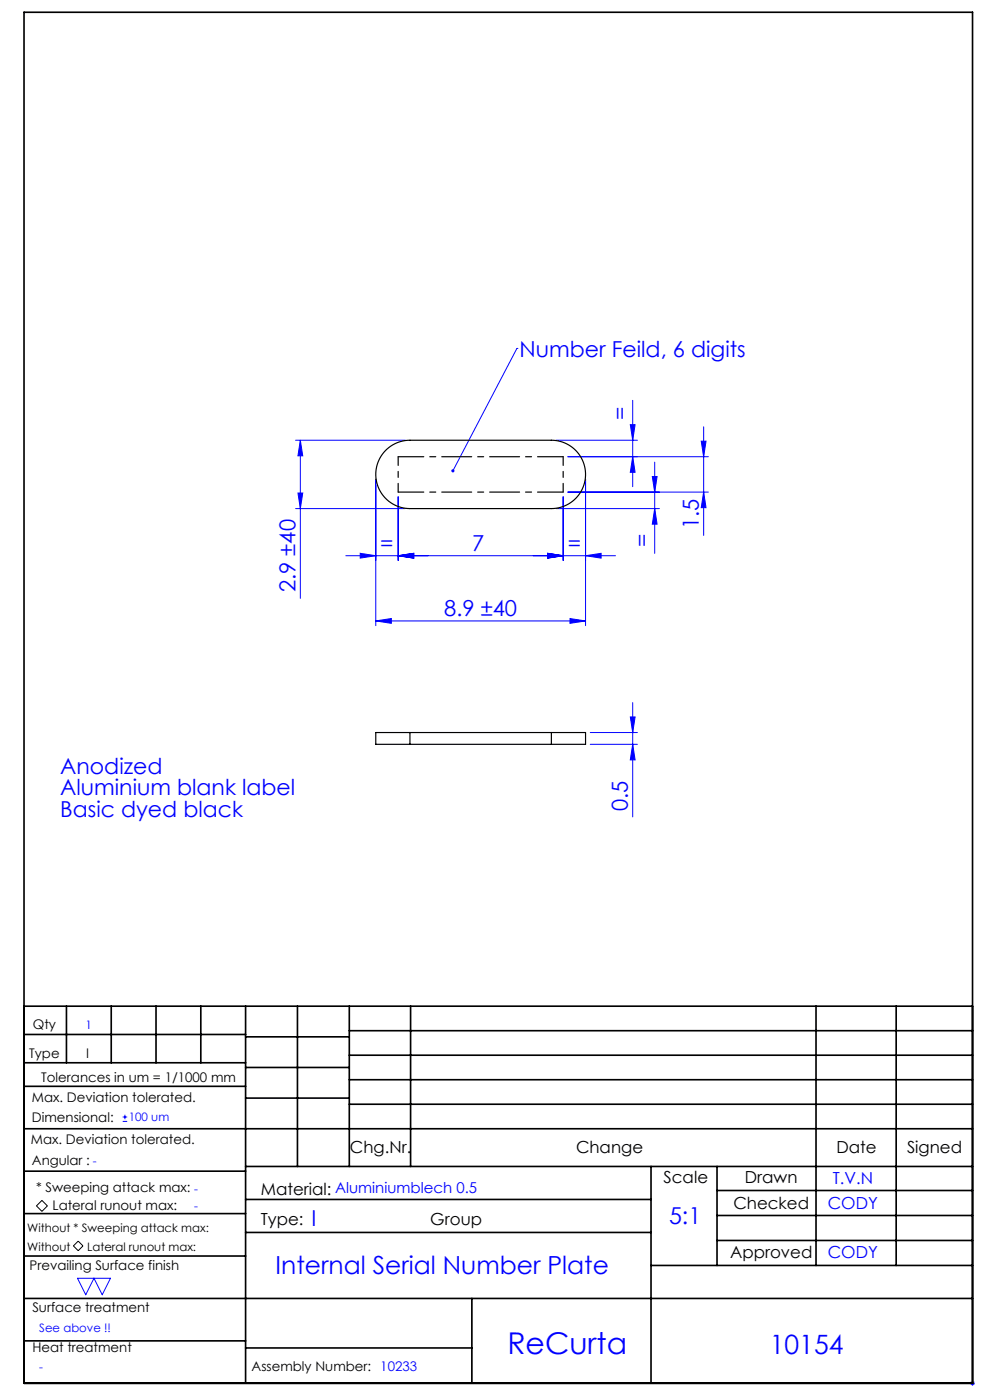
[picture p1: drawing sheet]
<svg xmlns="http://www.w3.org/2000/svg" width="210mm" height="297mm" viewBox="0 0 210 297" stroke-linecap="round" stroke-linejoin="round" font-family="sans-serif">
<g fill="none" stroke="#00f" stroke-width=".21">
<path d="M109.6 73.9h.1M109.6 73.9l-13.5 26M62.7 93.4h23.3M63.7 93.4v33.5M63.7 93.4l.5 3.3h-1zM118 93.4h17.2M120.5 96.9h29.8M133.7 90.1h1l-.5 3.3zM134.2 84.9v18.3M134.2 96.9l.5 3.3h-1zM138.9 98v19.4M148.7 93.6h1.1l-.5 3.3z"/>
<path d="M149.3 90.5v23.1M62.7 107.9h23.3M63.2 104.6h1l-.5 3.3zM73.4 117.9h57.2M76.4 117.4l3.3 .5-3.3 .5zM79.7 101.6v31.1M84.5 117.9l3.3-.5v1zM84.5 105.4v13.5M116.2 117.4l3.3 .5-3.3 .5zM118 107.9h21.9M119.5 105.4v13.5M120.5 104.4h29.8"/>
<path d="M124.2 117.9l3.3-.5v1zM124.2 101.6v31.1M138.4 101.1h1l-.5 3.3zM138.9 107.9l.5 3.3h-1zM149.3 104.4l.5 3.3h-1.1zM79.7 131.7l3.3-.5v1zM79.7 131.7h44.5M120.9 131.2l3.3 .5-3.3 .5zM125.2 155.4h10M125.2 157.9h10M133.7 152.1h1l-.5 3.3zM134.2 149.1v24.2"/>
<path d="M134.2 157.9l.5 3.3h-1zM26 237.9h1M26 237h1M26.5 236.5v.9M16.4 271.2h7l-1.7 3.5-1.8-3.5-1.7 3.5zM205.8 293.5h1M205.9 293.1l.7 .7M206.3 293v1M206.6 293.1l-.7 .7"/>
</g>
<path d="M8.9 254.7l1.2 1.1-1.2 1.2-1.2-1.2zM15.6 264.3l1-1 1 1-1 1z" fill="none" stroke="#000" stroke-width=".21"/>
<g fill="none" stroke="#000" stroke-width=".35">
<path d="M5.1 2.6h201.2v290.9h-201.2zM5.1 213.5h201.2M5.1 219.5h47M14.1 213.5v12M23.6 213.5v12M33.1 213.5v12M42.6 213.5v12M52.1 213.5v80M52.1 220h22M63.1 213.5v34M74.1 218.7h132.2M74.1 213.5v34"/>
<path d="M87.1 213.5v34M173.1 213.5v55M190.1 213.5v55M5.1 239.5h201.2M5.1 230.5h47M5.1 225.5h47M52.1 226.5h22M52.1 233h22M74.1 223.9h132.2M74.1 229.1h132.2M74.1 234.3h132.2M5.1 257.5h47"/>
<path d="M5.1 248.5h47M52.1 247.5h154.2M52.1 254.5h86M138.1 247.5v46M152.1 247.5v21M152.1 252.6h54.2M152.1 257.9h54.2M5.1 275.5h201.2M5.1 266.5h47M52.1 261.5h86M100.1 275.5v18M138.1 268.5h68.2"/>
<path d="M152.1 263.2h54.2M5.1 284.5h47M52.1 286h48"/>
</g>
<g fill="#00f">
<path d="M95.8 99.7a.34 .34 0 0 1 .5-.1 .34 .34 0 0 1 .1 .5 .34 .34 0 0 1-.5 .1l.2-.3-.2 .3-.2-.3z"/>
<path d="M84.5 117.9l3.3-.5v1zM116.2 117.4l3.3 .5-3.3 .5zM79.7 131.7l3.3-.5v1zM120.9 131.2l3.3 .5-3.3 .5zM76.4 117.4l3.3 .5-3.3 .5zM84.5 117.9l3.3-.5v1zM116.2 117.4l3.3 .5-3.3 .5zM124.2 117.9l3.3-.5v1z"/>
<path d="M134.2 96.9l.5 3.3h-1zM133.7 90.1h1l-.5 3.3z"/>
<path d="M63.7 93.4l.5 3.3h-1zM63.2 104.6h1l-.5 3.3zM148.7 93.6h1.1l-.5 3.3zM149.3 104.4l.5 3.3h-1.1zM138.4 101.1h1l-.5 3.3zM138.9 107.9l.5 3.3h-1zM133.7 152.1h1l-.5 3.3zM134.2 157.9l.5 3.3h-1z"/>
</g>
<path d="M81.7 95.6a7.3 7.3 0 0 1 5.3-2.2h30a7.2 7.2 0 0 1 7.2 7.2 7.2 7.2 0 0 1-7.2 7.3h-30a7.2 7.2 0 0 1-6.7-4.4 7.2 7.2 0 0 1 1.4-7.9zM87 155.4h-7.3v2.5h7.3M87 155.4v2.5M87 157.9h30M87 155.4h30M117 155.4h7.2v2.5h-7.2M117 155.4v2.5" fill="none" stroke="#000" stroke-width=".25"/>
<path d="M84.5 96.9v7.5M119.5 104.4v-7.5" fill="none" stroke="#000" stroke-width=".25" stroke-dasharray="6.3 1.3 1.3 1.3" stroke-dashoffset="4.5"/>
<path d="M119.5 96.9h-35M84.5 104.4h35" fill="none" stroke="#000" stroke-width=".25" stroke-dasharray="6.3 1.3 1.3 1.3" stroke-dashoffset=".9"/>
<text font-size="6.3" fill="#00f" x="107.6" y="287.3">ReCurta</text>
<text font-size="5.6" fill="#00f" x="163.3" y="287.2">10154</text>
<text font-size="5.3" fill="#00f" x="58.5" y="270.3">Internal Serial Number Plate</text>
<text font-size="4.9" fill="#00f" x="141.9" y="259.7">5:1</text>
<g font-size="4.7" fill="#00f">
<text x="110.2" y="75.7">Number Feild, 6 digits</text>
<text x="133.2" y="89.1" transform="rotate(-90 133.2 89.1)">=</text>
<text x="148.2" y="112.3" transform="rotate(-90 148.2 112.3)">1.5</text>
<text x="80.7" y="116.9">=</text>
<text x="100.1" y="116.9">7</text>
<text x="120.4" y="116.9">=</text>
<text x="137.9" y="116.1" transform="rotate(-90 137.9 116.1)">=</text>
<text x="62.7" y="125.6" transform="rotate(-90 62.7 125.6)">2.9 ±40</text>
<text x="94.2" y="130.7">8.9 ±40</text>
<text x="12.8" y="164.2">Anodized</text>
<text x="12.8" y="168.7">Aluminium blank label</text>
<text x="12.8" y="173.2">Basic dyed black</text>
<text x="133.2" y="172" transform="rotate(-90 133.2 172)">0.5</text>
<text x="66.1" y="260">I</text>
</g>
<g font-size="3.5">
<text x="74.2" y="244.7">Chg.Nr.</text>
<text x="122.2" y="244.7">Change</text>
<text x="177.4" y="244.7">Date</text>
<text x="192.4" y="244.7">Signed</text>
<text x="140.8" y="250.9">Scale</text>
<text x="158" y="250.9">Drawn</text>
<text x="55.3" y="253.5">Material: Aluminiumblech 0.5</text>
<text x="155.6" y="256.4">Checked</text>
<text x="55.3" y="259.8">Type:</text>
<text x="91.3" y="259.8">Group</text>
<text x="154.9" y="266.9">Approved</text>
</g>
<g font-size="3.5" fill="#00f">
<text x="176.6" y="251.1">T.V.N</text>
<text x="175.6" y="256.6">CODY</text>
<text x="175.6" y="267">CODY</text>
</g>
<g font-size="2.8">
<text x="7" y="218.4">Qty</text>
<text x="6.2" y="224.5">Type</text>
<text x="18.2" y="224.5">I</text>
<text x="6.8" y="233.7">Max. Deviation tolerated.</text>
<text x="8.8" y="229.4">Tolerances in um = 1/1000 mm</text>
<text x="6.8" y="238.1">Dimensional:</text>
<text x="6.6" y="242.8">Max. Deviation tolerated.</text>
<text x="6.8" y="247.1">Angular :</text>
<text x="7.6" y="252.9">* Sweeping attack max:</text>
<text x="11.2" y="256.7">Lateral runout max:</text>
<text x="6.3" y="269.5">Prevailing Surface finish</text>
<text x="6.9" y="278.3">Surface treatment</text>
<text x="6.9" y="286.7">Heat treatment</text>
<text x="53.4" y="290.9">Assembly Number: 10233</text>
</g>
<g font-size="2.5" fill="#00f">
<text x="18.1" y="218.3">1</text>
<text x="27.3" y="237.9">100 um</text>
<text x="19.7" y="247.1">-</text>
<text x="41.2" y="253.1">-</text>
<text x="41.2" y="256.6">-</text>
<text x="8.3" y="282.6">See above !!</text>
<text x="8.3" y="290.9">-</text>
</g>
<g font-size="2.5">
<text x="5.8" y="261.4">Without * Sweeping attack max:</text>
<text x="5.8" y="265.4">Without</text>
<text x="18.5" y="265.3">Lateral runout max:</text>
</g>
</svg>
